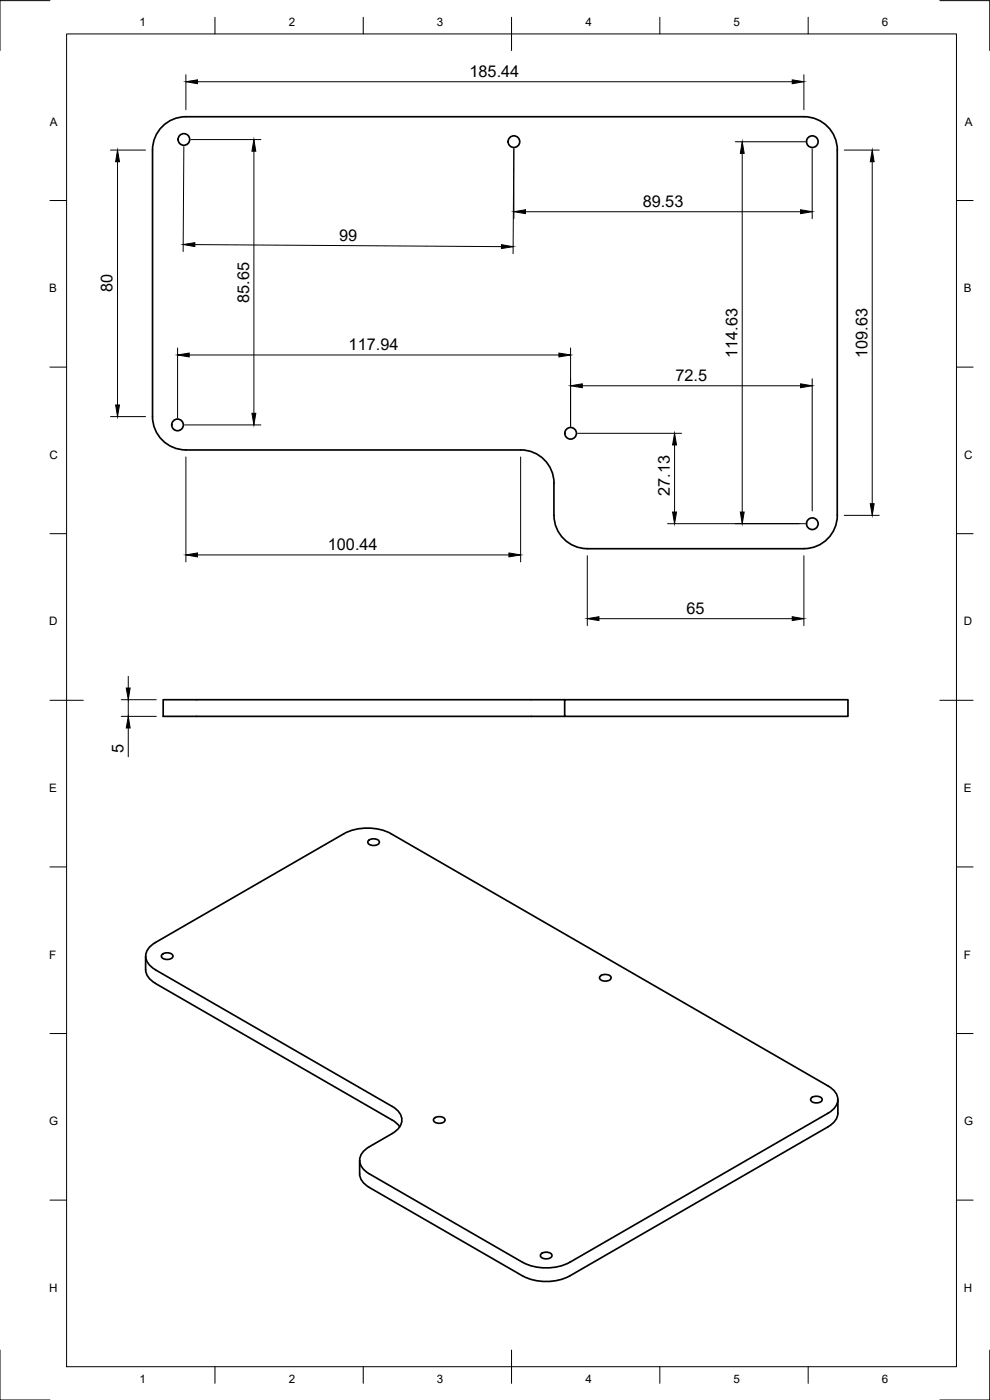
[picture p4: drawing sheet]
<svg xmlns="http://www.w3.org/2000/svg" width="297mm" height="420mm" viewBox="0 0 297 420" stroke-linecap="round" stroke-linejoin="round" font-family="sans-serif">
<!-- layer: Visible -->
<g fill="none" stroke="#000" stroke-width=".51">
<path d="M166.2 145a10 10 0 0 0-10-10h-100.4a10 10 0 0 1-10-10v-80a10 10 0 0 1 10-10h185.4a10 10 0 0 1 10 10v109.7a10 10 0 0 1-10 10h-65a10 10 0 0 1-10-10v-9.7M169.4 210h-120.4v5h120.4M169.4 210h85v5h-85zM110.5 252.3a2.28 2.28 0 0 1 3.3 .3 1.51 1.51 0 0 1-2 1.1 1.05 1.05 0 0 1-1.1-.3 1.05 1.05 0 0 1-.2-1.1zM43.7 287v4M43.7 291a5 5 0 0 0 2.9 4.1M46.6 282.9l56.6-32.7a15.6 15.6 0 0 1 14.1 0l131.2 75.7M46.6 295.1l71 41M46.6 291l71 41M46.6 282.9a4.2 4.2 0 0 0-1.7 6.8l1.7 1.3M48.6 286.5a2.28 2.28 0 0 1 3.3 .3 1.51 1.51 0 0 1-2 1.1 1.05 1.05 0 0 1-1.1-.3 1.05 1.05 0 0 1-.2-1.1zM180.1 293a2.28 2.28 0 0 1 3.2 .3 1.51 1.51 0 0 1-1.9 1.1 1.05 1.05 0 0 1-1.2-.3 1.05 1.05 0 0 1-.1-1.1z"/>
<path d="M117.7 336.1l1.3 1 .9 1.1M117.7 332a4.2 4.2 0 0 1 1.7 6.8l-1.7 1.4M130.2 335.7a2.28 2.28 0 0 1 3.3 .3 1.51 1.51 0 0 1-2 1.1 1.05 1.05 0 0 1-1.1-.3 1.05 1.05 0 0 1-.2-1.1zM243.4 329.5a2.28 2.28 0 0 1 3.3 .3 1.51 1.51 0 0 1-2 1.2 1.05 1.05 0 0 1-1.1-.3 1.05 1.05 0 0 1-.2-1.2zM248.5 325.9a4.2 4.2 0 0 1 1.7 6.8l-1.7 1.4M248.5 338.2l-77.5 44.7a15.6 15.6 0 0 1-14.2 0M248.5 334.1l-77.6 44.7M251.4 330v4.1a5 5 0 0 1-2.9 4M107.9 348.2v4.1a5 5 0 0 0 2.9 4.1l46 26.5M117.6 340.2l-6.8 3.9a4.2 4.2 0 0 0-1.7 6.9l1.7 1.3 46 26.5M156.8 378.8a15.6 15.6 0 0 0 14.2 0M162.3 376.3a2.28 2.28 0 0 1 3.3 .3 1.51 1.51 0 0 1-2 1.2 1.05 1.05 0 0 1-1.1-.3 1.05 1.05 0 0 1-.2-1.2z"/>
<circle cx="55.2" cy="41.9" r="1.75"/>
<circle cx="154.2" cy="42.5" r="1.75"/>
<circle cx="243.7" cy="42.5" r="1.75"/>
<circle cx="53.3" cy="127.5" r="1.75"/>
<circle cx="171.2" cy="130" r="1.75"/>
<circle cx="243.7" cy="157.2" r="1.75"/>
</g>
<!-- layer: BORDER -->
<g fill="none" stroke="#000" stroke-width=".3">
<path d="M15 .2h-15v15M20 10.2h267v400h-267zM64.5 5.2v5M109 5.2v5M153.5 5.2v10M198 5.2v5M242.5 5.2v5M282 .2h15v15M15 60.2h5M287 60.2h5M15 110.2h5M287 110.2h5"/>
<path d="M15 160.2h5M287 160.2h5M15 210.2h10M282 210.2h10M15 260.2h5M287 260.2h5M15 310.2h5M287 310.2h5M15 360.2h5M287 360.2h5M0 405.2v15h15M64.5 410.2v5"/>
<path d="M109 410.2v5M153.5 405.2v10M198 410.2v5M242.5 410.2v5M297 405.2v15h-15"/>
</g>
<!-- layer: FD_Dimensions -->
<g fill="none" stroke="#000" stroke-width=".3">
<path d="M55.8 22.4v10.5M59.3 24.5h178.4M241.2 22.4v10.5M33.2 45h10.5M35.3 48.5v73M55.2 44l-.3 31.5M57.3 41.9h21M76.2 45.4v78.6M220.6 42.5h21M222.7 46v107.7M243.7 44.6v21M253.3 45h10.5"/>
<path d="M261.7 48.5v102.7M58.5 73.4l92 .6M154.2 65.6v-21l-.3 31.5M157.7 63.5h82.5M53.3 104.4v21M56.8 106.5h110.9M171.2 104.4v23.5M174.7 115.8h65.5M243.7 113.7v39.6M33.2 125h10.5M55.4 127.5h22.9M55.8 137.1v31.5"/>
<path d="M156.2 137.1v31.5M173.3 130h31.2M202.4 133.5v20.2M200.3 157.2h41.3M253.3 154.7h10.5M59.3 166.5h93.4M176.2 166.8v21M241.2 166.8v21M179.7 185.7h58M36.4 210h10.5M36.4 215h10.5M38.5 203v3.5"/>
<path d="M38.5 210v5M38.5 218.5v8.6"/>
</g>
<g fill="#000" stroke="#000" stroke-width=".3">
<path d="M55.8 24.5l3.5-.5v1.1zM237.7 24l3.5 .5-3.5 .6zM35.3 45l.6 3.5h-1.2zM76.2 41.9l.6 3.5h-1.2zM222.7 42.5l.6 3.5h-1.2zM261.7 45l.6 3.5h-1.2zM55 73.4l3.5-.6v1.2zM150.5 73.4l3.5 .6-3.5 .6zM154.2 63.5l3.5-.6v1.2zM240.2 62.9l3.5 .6-3.5 .6zM53.3 106.5l3.5-.5v1.1zM167.7 106l3.5 .5-3.5 .6z"/>
<path d="M171.2 115.8l3.5-.6v1.2zM240.2 115.2l3.5 .6-3.5 .6zM34.7 121.5h1.2l-.6 3.5zM75.6 124h1.2l-.6 3.5zM202.4 130l.6 3.5h-1.2zM201.8 153.7h1.2l-.6 3.5zM222.1 153.7h1.2l-.6 3.5zM261.1 151.2h1.2l-.6 3.5zM55.8 166.5l3.5-.6v1.2zM152.7 165.9l3.5 .6-3.5 .6zM176.2 185.7l3.5-.6v1.1zM237.7 185.1l3.5 .6-3.5 .5z"/>
<path d="M37.9 206.5h1.2l-.6 3.5zM38.5 215l.6 3.5h-1.2z"/>
</g>
<g font-size="4.9">
<text x="140.9" y="23.1">185.44</text>
<text x="192.8" y="62.1">89.53</text>
<text x="101.7" y="72.2">99</text>
<text x="33.8" y="87.7" transform="rotate(-90 33.8 87.7)">80</text>
<text x="74.7" y="90.8" transform="rotate(-90 74.7 90.8)">85.65</text>
<text x="104.6" y="105.1">117.94</text>
<text x="221.2" y="107.5" transform="rotate(-90 221.2 107.5)">114.63</text>
<text x="260.2" y="107.5" transform="rotate(-90 260.2 107.5)">109.63</text>
<text x="202.7" y="114.3">72.5</text>
<text x="200.9" y="148.8" transform="rotate(-90 200.9 148.8)">27.13</text>
<text x="98.4" y="165.1">100.44</text>
<text x="206" y="184.2">65</text>
<text x="37" y="225.9" transform="rotate(-90 37 225.9)">5</text>
</g>
<g font-size="3.5">
<text x="41.9" y="7.7">1</text>
<text x="86.6" y="7.7">2</text>
<text x="131.1" y="7.7">3</text>
<text x="175.7" y="7.7">4</text>
<text x="220.1" y="7.7">5</text>
<text x="264.6" y="7.7">6</text>
<text x="15" y="37.7">A</text>
<text x="289.5" y="37.7">A</text>
<text x="14.7" y="87.7">B</text>
<text x="289.2" y="87.7">B</text>
<text x="14.8" y="137.7">C</text>
<text x="289.3" y="137.7">C</text>
<text x="14.7" y="187.7">D</text>
<text x="289.2" y="187.7">D</text>
<text x="14.7" y="237.7">E</text>
<text x="289.2" y="237.7">E</text>
<text x="14.7" y="287.7">F</text>
<text x="289.2" y="287.7">F</text>
<text x="14.8" y="337.7">G</text>
<text x="289.3" y="337.7">G</text>
<text x="14.7" y="387.7">H</text>
<text x="289.2" y="387.7">H</text>
<text x="41.9" y="415.2">1</text>
<text x="86.6" y="415.2">2</text>
<text x="131.1" y="415.2">3</text>
<text x="175.7" y="415.2">4</text>
<text x="220.1" y="415.2">5</text>
<text x="264.6" y="415.2">6</text>
</g>
</svg>
